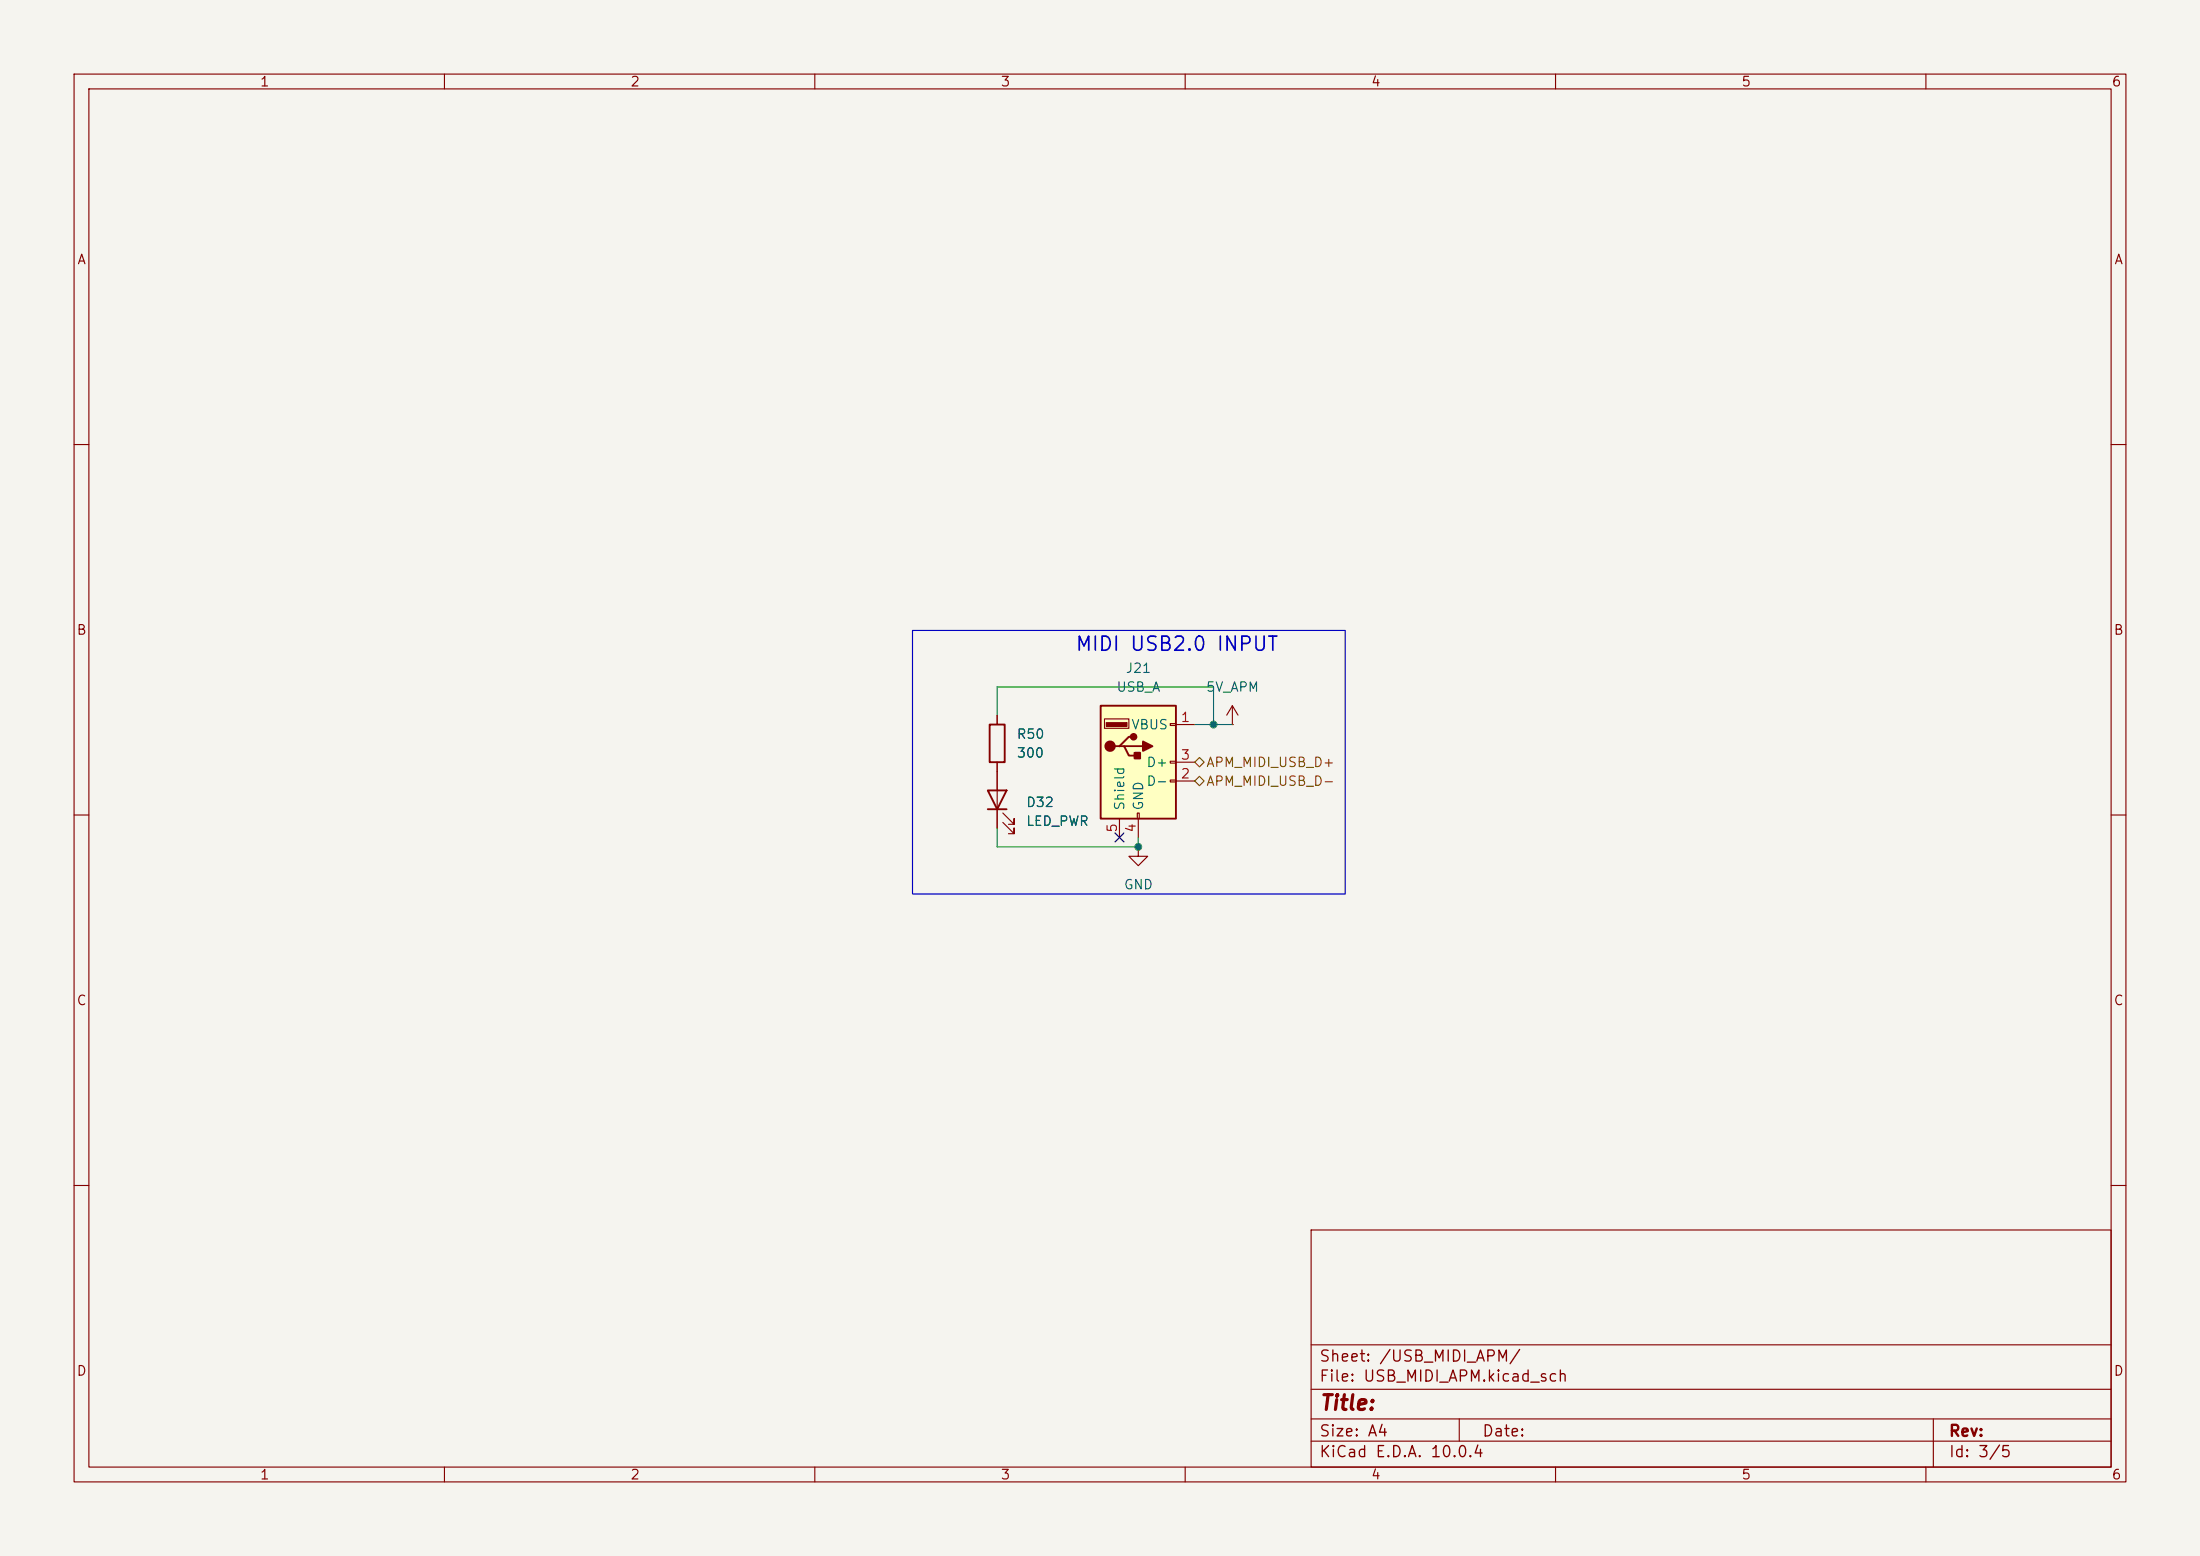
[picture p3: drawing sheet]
<svg xmlns="http://www.w3.org/2000/svg" width="297mm" height="210mm" viewBox="0 0 297 210" stroke-linecap="round" stroke-linejoin="round" font-family="sans-serif">
<path d="M0 0h297v210h-297z" fill="#f5f4ef" stroke="#f5f4ef" stroke-width=".14"/>
<g fill="none" stroke="#840000" stroke-width=".15">
<path d="M10 10h277v190h-277zM12 12h273v186h-273zM60 10v2M110 10v2M160 10v2M210 10v2M260 10v2M10 60h2M285 60h2M134.6 96.5v1.3M166.4 97.8h.1M166.4 95.3l-.8 1.2"/>
<path d="M166.4 95.3l.7 1.2M166.4 95.3v2.5M10 110h2M134.6 102.9v8.9M135.4 111l1.5 1.5v-.7v.7h-.8M135.4 109.7l1.5 1.6v-.8v.8h-.8M153.7 114.3v1.3h1.2l-1.2 1.2-1.3-1.2h1.3M153.7 114.3h.1M285 110h2M10 160h2M177 166h108v32h-108zM285 160h2"/>
<path d="M60 198v2M110 198v2M160 198v2M177 194.5h108M177 191.5h108M177 187.5h108M177 181.5h108M197 191.5v3M210 198v2M260 198v2M261 191.5v6.5"/>
</g>
<path d="M133.6 97.8h2v5.1h-2zM133.3 106.7h2.6l-1.3 2.5zM133.3 109.2h2.6" fill="none" stroke="#840000" stroke-width=".25"/>
<path d="M148.6 95.3h10.1v15.2h-10.1z" fill="#ffffc2"/>
<path d="M148.6 95.3h10.1v15.2h-10.1zM153 99.4h-.6l-1.3 1.3h-.6M151.1 100.7h.7l.6 1.3h1.3M151.8 100.7h2.5" fill="none" stroke="#840000" stroke-width=".25"/>
<g fill="#840000" stroke="#840000" stroke-width=".25">
<path d="M153.2 101.6h.7v.8h-.7z"/>
<path d="M154.3 100.1l1.3 .6-1.3 .6z"/>
<circle cx="149.9" cy="100.7" r=".63"/>
<circle cx="153" cy="99.4" r=".38"/>
</g>
<path d="M149.4 97.5h2.7v.5h-2.7z" fill="#840000" stroke="#840000" stroke-width=".15"/>
<g fill="none" stroke="#840000" stroke-width=".15">
<path d="M134.6 96.5v1.3M149.1 97h3.3v1.3h-3.3zM158 97.7h.7v.2h-.7zM158.7 97.8h2.6M134.6 102.9v3.8M134.6 109.2v2.6M151.1 110.5v2.5M153.5 109.7h.3v.8h-.3zM153.7 110.5v2.5M158 102.7h.7v.3h-.7zM158 105.3h.7v.2h-.7zM158.7 105.4h2.6"/>
<path d="M158.7 102.9h2.6"/>
</g>
<path d="M161.3 102.9l.6-.7 .7 .7-.7 .6zM161.3 105.4l.6-.6 .7 .6-.7 .6z" fill="none" stroke="#725600" stroke-width=".15"/>
<path d="M134.6 96.5v-3.8h29.2v5.1M161.3 97.8h5.1M134.6 111.8v2.5h19.1v-1.3" fill="none" stroke="#009600" stroke-width=".15"/>
<path d="M150.5 112.4l1.2 1.2M151.7 112.4l-1.2 1.2" fill="none" stroke="#000084" stroke-width=".15"/>
<path d="M123.2 85.1h58.4v35.6h-58.4z" fill="none" stroke="#0000c2" stroke-width=".15"/>
<g fill="#009600" stroke="#009600" stroke-width=".14">
<circle cx="153.7" cy="114.3" r=".46"/>
<circle cx="163.8" cy="97.8" r=".46"/>
</g>
<text font-size="2" fill="#840000" x="178" y="190.8">Title:</text>
<text font-size="1.9" fill="#0000c2" x="145.1" y="88.3">MIDI USB2.0 INPUT</text>
<g font-size="1.5" fill="#840000">
<text x="178" y="184.2">Sheet: /USB_MIDI_APM/</text>
<text x="178" y="186.9">File: USB_MIDI_APM.kicad_sch</text>
<text x="178" y="197.1">KiCad E.D.A. 10.0.4</text>
<text x="178" y="194.3">Size: A4</text>
<text x="200" y="194.3">Date:</text>
<text x="263" y="194.3">Rev:</text>
<text x="263" y="197.1">Id: 3/5</text>
</g>
<g font-size="1.3" fill="#840000">
<text x="35" y="12">1</text>
<text x="85" y="12">2</text>
<text x="135" y="12">3</text>
<text x="185" y="12">4</text>
<text x="235" y="12">5</text>
<text x="285" y="12">6</text>
<text x="10.3" y="36">A</text>
<text x="285.3" y="36">A</text>
<text x="10.3" y="86">B</text>
<text x="285.3" y="86">B</text>
<text x="10.3" y="136">C</text>
<text x="285.3" y="136">C</text>
<text x="10.3" y="186">D</text>
<text x="285.3" y="186">D</text>
<text x="35" y="200">1</text>
<text x="85" y="200">2</text>
<text x="135" y="200">3</text>
<text x="185" y="200">4</text>
<text x="235" y="200">5</text>
<text x="285" y="200">6</text>
</g>
<g font-size="1.3" fill="#006464">
<text x="150.6" y="93.7">USB_A</text>
<text x="151.9" y="91.1">J21</text>
<text x="162.7" y="93.7">5V_APM</text>
<text x="137.2" y="100">R50</text>
<text x="152.6" y="98.8">VBUS</text>
<text x="137.2" y="102.6">300</text>
<text x="154.7" y="106.4">D-</text>
<text x="154.7" y="103.8">D+</text>
<text x="138.4" y="111.8">LED_PWR</text>
<text x="138.4" y="109.2">D32</text>
<text x="152.1" y="109.5" transform="rotate(-90 152.1 109.5)">Shield</text>
<text x="154.6" y="109.5" transform="rotate(-90 154.6 109.5)">GND</text>
<text x="151.6" y="120.4">GND</text>
</g>
<g font-size="1.3" fill="#a90000">
<text x="159.3" y="97.8">1</text>
<text x="159.3" y="105.4">2</text>
<text x="159.3" y="102.8">3</text>
<text x="151.1" y="112.5" transform="rotate(-90 151.1 112.5)">5</text>
<text x="153.6" y="112.5" transform="rotate(-90 153.6 112.5)">4</text>
</g>
<g font-size="1.3" fill="#725600">
<text x="162.8" y="103.8">APM_MIDI_USB_D+</text>
<text x="162.8" y="106.4">APM_MIDI_USB_D-</text>
</g>
</svg>
